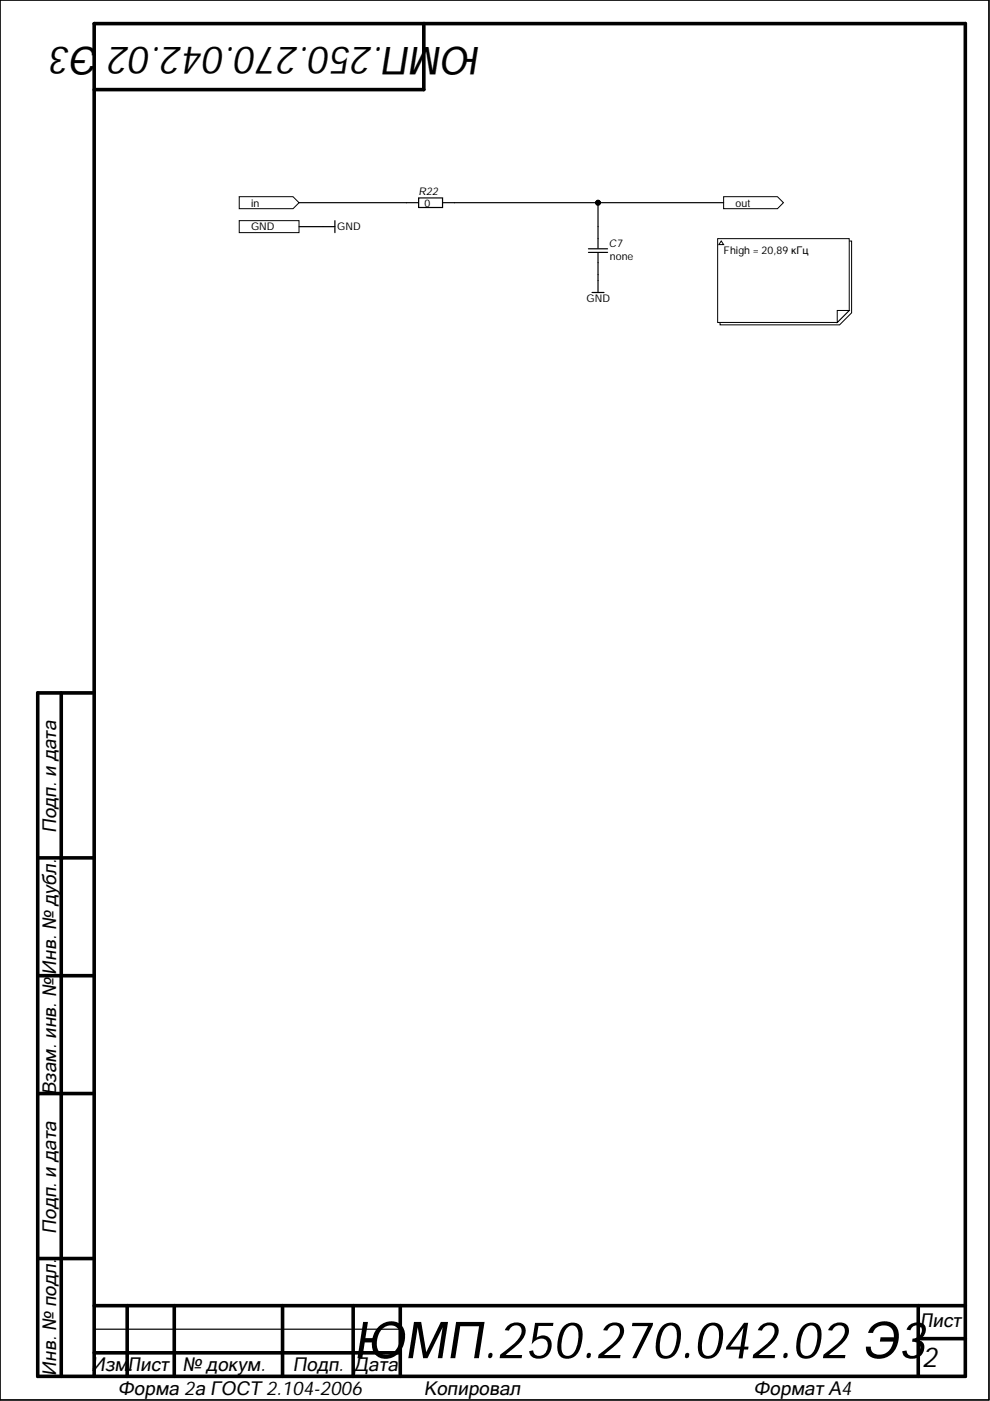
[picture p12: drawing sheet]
<svg xmlns="http://www.w3.org/2000/svg" width="210mm" height="297mm" viewBox="0 0 210 297" stroke-linecap="round" stroke-linejoin="round" font-family="sans-serif">
<path d="M0 0h209.7v296.8h-209.7z" fill="none" stroke="#000" stroke-width=".21"/>
<g fill="none" stroke="#000" stroke-width=".76">
<path d="M89.9 5v14h-69.9M13 146.9v144.9M20 146.9h-12v144.9h196.7v-286.8h-184.7v286.8M8 181.9h12M8 206.9h12M8 231.9h12M8 266.8h12M20 276.8h184.7M27 276.8v15M36.9 276.8v15M59.9 276.8v15M74.9 276.8v15"/>
<path d="M84.9 276.8v15M194.7 276.8v15M20 286.8h64.9M194.7 283.8h10"/>
</g>
<path d="M0 0h209.7v296.8h-209.7zM86.2 43h2.6M88.8 42h5v2h-5zM93.8 43h2.6M124.8 52.7h4M124.8 53.5h4M126.8 48.1v4.5M126.8 53.6v4.6M126.8 59.5v2.5M125.5 62h2.6M20 281.8h64.9" fill="none" stroke="#000" stroke-width=".25"/>
<path d="M50.7 41.7h11.4l1.3 1.3-1.3 1.2h-11.4z" fill-rule="evenodd" fill="#fff"/>
<path d="M50.7 41.7h11.4l1.3 1.3-1.3 1.2h-11.4z" fill="none" stroke="#000" stroke-width=".21"/>
<path d="M153.4 41.7h11.4l1.3 1.3-1.3 1.2h-11.4z" fill-rule="evenodd" fill="#fff"/>
<path d="M153.4 41.7h11.4l1.3 1.3-1.3 1.2h-11.4z" fill="none" stroke="#000" stroke-width=".21"/>
<path d="M50.7 46.8h12.7v2.5h-12.7z" fill-rule="evenodd" fill="#fff"/>
<g fill="none" stroke="#000" stroke-width=".21">
<path d="M50.7 46.8h12.7v2.5h-12.7z"/>
<circle cx="126.8" cy="43" r=".51"/>
</g>
<path d="M63.4 48.1h7.6M63.4 43h22.8M71 46.8v2.5M96.4 43h57M126.8 43v5.1M126.8 58.2v1.3" fill="none" stroke="#000" stroke-width=".25"/>
<circle cx="126.8" cy="43" r=".51" fill="#000"/>
<path d="M152.7 51.1h27.9v15.2l-2.6 2.6h-25.3z" fill-rule="evenodd" fill="#fff"/>
<path d="M152.7 51.1h27.9v15.2l-2.6 2.6h-25.3z" fill="none" stroke="#000" stroke-width=".21"/>
<path d="M152.2 50.6h27.9v15.2l-2.6 2.6h-25.3z" fill-rule="evenodd" fill="#fff"/>
<path d="M152.2 50.6h27.9v15.2l-2.6 2.6h-25.3z" fill="none" stroke="#000" stroke-width=".21"/>
<path d="M177.5 65.8h2.6l-2.6 2.6z" fill="#fff"/>
<path d="M177.5 65.8h2.6l-2.6 2.6z" fill="none" stroke="#000" stroke-width=".21"/>
<path d="M152.9 51.1l.5 .8h-1z" fill="#fff"/>
<path d="M152.9 51.1l.5 .8h-1z" fill="none" stroke="#000" stroke-width=".21"/>
<text font-size="10.9" x="74.9" y="288">ЮМП.250.270.042.02 Э3</text>
<text font-size="8.2" x="102" y="9.9" transform="rotate(-180 102 9.9)">ЮМП.250.270.042.02 Э3</text>
<text font-size="5.9" x="195.5" y="289.7">2</text>
<g font-size="4.1">
<text x="11.9" y="176.6" transform="rotate(-90 11.9 176.6)">Подп. и дата</text>
<text x="11.9" y="206.6" transform="rotate(-90 11.9 206.6)">Инв. № дубл.</text>
<text x="11.9" y="232.2" transform="rotate(-90 11.9 232.2)">Взам. инв. №</text>
<text x="11.9" y="261.6" transform="rotate(-90 11.9 261.6)">Подп. и дата</text>
<text x="194.9" y="281.3">Лист</text>
<text x="11.9" y="291.6" transform="rotate(-90 11.9 291.6)">Инв. № подл.</text>
<text x="19.4" y="290.8">ИзмЛист</text>
<text x="27.2" y="290.8">.</text>
<text x="38.7" y="290.8">№ докум.</text>
<text x="62.1" y="290.8">Подп.</text>
<text x="74.9" y="290.8">Дата</text>
<text x="25" y="295.7">Форма 2а ГОСТ 2.104-2006</text>
<text x="89.9" y="295.7">Копировал</text>
<text x="159.8" y="295.7">Формат А4</text>
</g>
<g font-size="2.3">
<text x="88.8" y="41.2">R22</text>
<text x="129.1" y="52.4">C7</text>
</g>
<g font-size="2.2">
<text x="53.3" y="43.8">in</text>
<text x="90" y="43.8">0</text>
<text x="156" y="43.8">out</text>
<text x="53.3" y="48.9">GND</text>
<text x="71.5" y="48.9">GND</text>
<text x="153.4" y="53.9">Fhigh = 20,89 кГц</text>
<text x="129.3" y="55.2">none</text>
<text x="124.4" y="64.1">GND</text>
</g>
</svg>
